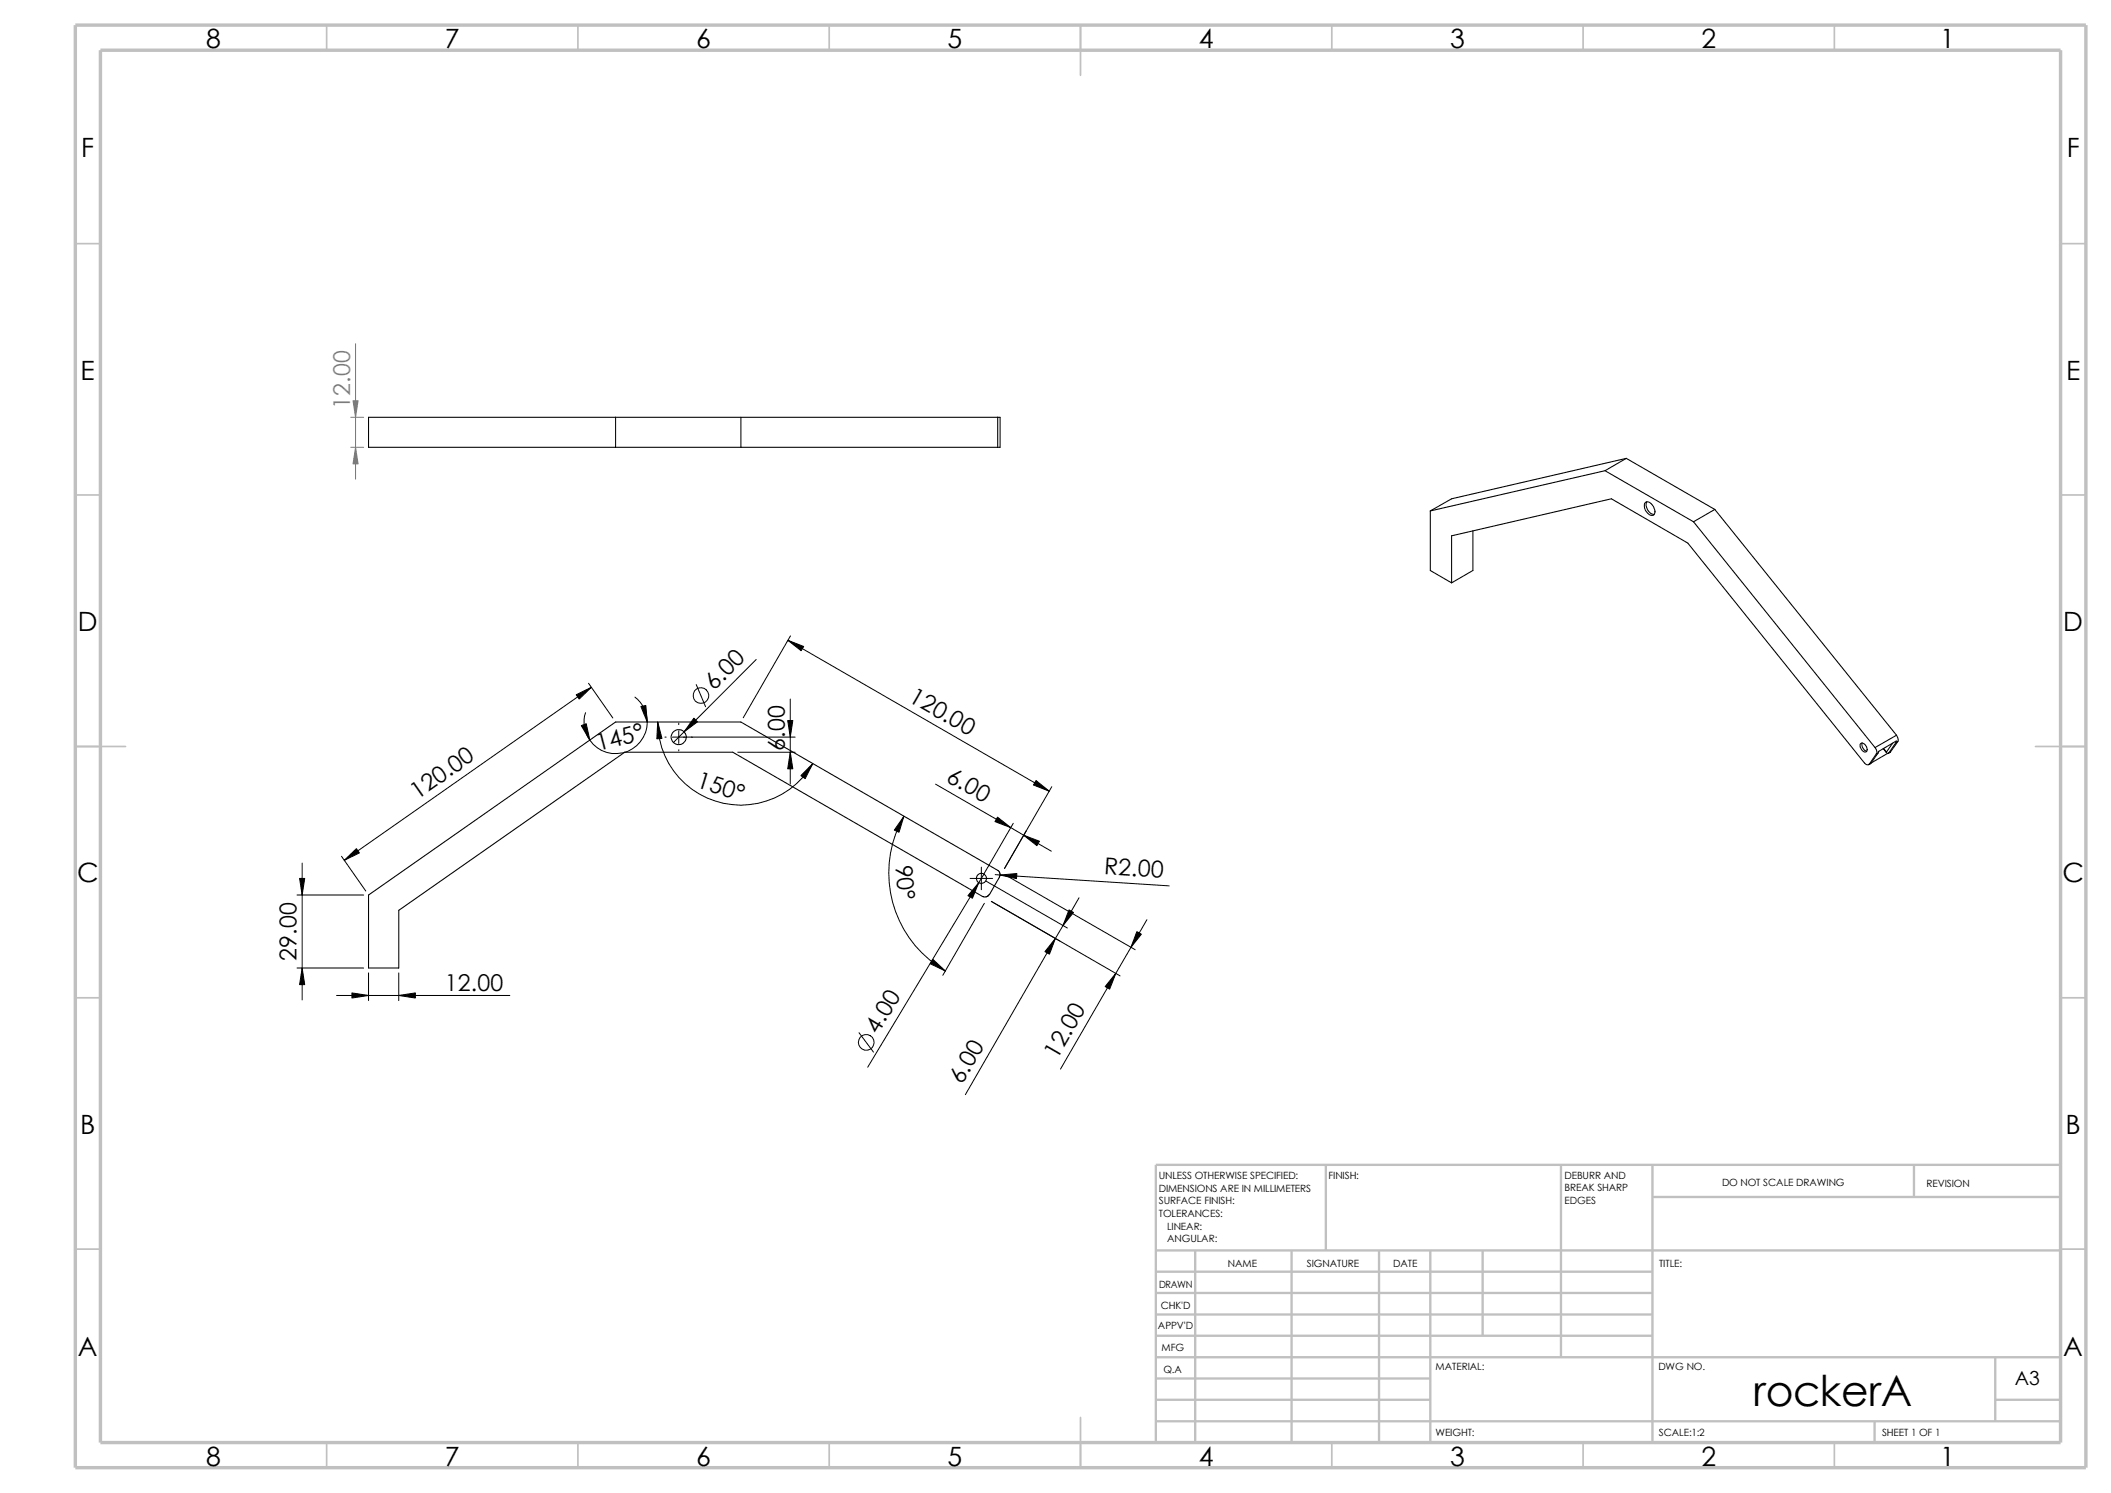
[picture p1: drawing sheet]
<svg xmlns="http://www.w3.org/2000/svg" width="420mm" height="297mm" viewBox="0 0 420 297" stroke-linecap="round" stroke-linejoin="round" font-family="sans-serif">
<g fill="none" stroke="#c0c0c0" stroke-width=".34">
<path d="M65 5v5M115 5v5M165 5v5M215 5v10M265 5v5M315 5v5M365 5v5M15 48.5h5M410 48.5h5M15 98.5h5M410 98.5h5M15 148.5h10"/>
<path d="M405 148.5h10M15 198.5h5M410 198.5h5M15 248.5h5M410 248.5h5M65 287v5M115 287v5M165 287v5M215 282v10M265 287v5M315 287v5M365 287v5"/>
</g>
<g fill="none" stroke="#c0c0c0" stroke-width=".47">
<path d="M263.8 231.7v17.1M310.6 231.7v38.3M328.8 231.7v55.3M328.8 238.1h81.2M380.8 231.7v6.4M410 231.7h-180v55.3M230 248.8h180M230 253h98.8M230 257.2h98.8M237.8 248.8v38.2M257 248.8v38.2M274.4 248.8v38.2"/>
<path d="M284.6 248.8v38.2M295 248.8v16.9M230 261.5h98.8M230 265.7h98.8M230 270h180M230 274.2h54.6M230 278.5h54.6M397 278.5h13M397 270v12.7M230 282.7h180M373 282.7v4.3"/>
</g>
<path d="M15 5h400v287h-400zM20 10h390v277h-390z" fill="none" stroke="#c0c0c0" stroke-width=".68" stroke-linecap="butt"/>
<g fill="none" stroke="#000" stroke-width=".21">
<path d="M122.5 83v6M147.4 83v6M198.5 83h.5v6h-.5M198.5 83h-125.2v6h125.2M198.5 83v6M319.3 93.6l-34.7 8M319.3 93.6l17.6 10.2M323.6 91.2l-4.3 2.4M323.6 91.2l17.6 10.1M323.6 91.2l-34.8 8-4.2 2.4M327.3 100a.99 .99 0 0 1 1.5 .5l.3 .6a.79 .79 0 0 1 0 1.2 .79 .79 0 0 1-1.1 0 1.85 1.85 0 0 1-.7-2.3zM327.6 99.8a2 2 0 0 0 1.5 2.6"/>
<path d="M284.6 101.6v11.9l4.2 2.5M288.8 116v-9.4l31.8-7.4 15.2 8.8 35.1 43.8a.64 .64 0 0 0 1 .2M293 105.6v7.9l-4.2 2.5M336.9 103.8l36.1 44.9M341.2 101.3l-4.3 2.5M341.2 101.3l36.1 45M370.2 147.9a1.05 1.05 0 0 1 1.1 .5 1.05 1.05 0 0 1-.1 1.2 1.24 1.24 0 0 1-1-1.7zM370.5 147.8a1.4 1.4 0 0 0 .9 1.6M372.2 151.8l-.4 .3M372.2 151.8l-.3 .2M373 148.7a1.16 1.16 0 0 1 .3 1.3M373.3 150l-1.4 2"/>
<path d="M373.6 149.8l-.3 .2M373.6 149.8l-1.4 2M374.7 148.9l.8 1M374.7 148.9l.6 .7M375.5 149.9l-3.3 1.9M375.8 149.8l-.3 .1M376.1 149.6l-.4 .3M376.1 149.6l-.3 .2M376.6 147.8l-1.3 1.8M377.2 147.7l.1-.3-3.5 2.1-.2 .3M377.2 147.7l-1.4 2.1M377.3 146.3a1.44 1.44 0 0 1 .3 1.2"/>
<path d="M377.3 146.3l-4.3 2.4M377.6 147.5l-.4 .2M377.6 147.5l-1.5 2.1M196.8 177.9l-.2 .4-.4 .1h-.7l-49.7-28.8h-21.5l-45 31.5v11.5h-6v-14.5l49.2-34.5h24.9l51.1 29.5 .4 .6v.6l-2.1 3.7"/>
<circle cx="135" cy="146.6" r="1.49"/>
<circle cx="195.2" cy="174.7" r="1.01"/>
</g>
<path d="M70.7 68.4v26.9M69.8 83h2.5M69.8 89h2.5" fill="none" stroke="#808080" stroke-width=".2"/>
<g fill="#808080" stroke="#808080" stroke-width=".2">
<path d="M70.2 79.7h1l-.5 3.3z"/>
<path d="M70.7 89l.5 3.3h-1z"/>
</g>
<g fill="none" stroke="#000" stroke-width=".2">
<path d="M117.1 135.9l4.8 6.9M117.6 136.7l-49.1 34.5M126.3 138.7a6.3 6.3 0 0 1-1.9 11 6.3 6.3 0 0 1-7.9-7.9M138.5 136.2l1.9 4.4M150.5 131.2l-16.5 16.5M156.8 127.4l51.9 30M157.2 139.1v16.9M157.3 126.5l-9.4 16.3M130.9 143.6a16.5 16.5 0 0 0 12.2 16 16.5 16.5 0 0 0 18.6-7.7M132.3 146.6h.2M133.8 146.6h24.4M135 143.9v.2"/>
<path d="M135 145.4v2.5M135 149.1v.3M146.8 149.6h11.4M186.1 156l23.1 13.3M209.3 156.5l-9.4 16.3 4.3-7.5M59.1 178.1h13.2M60.1 171.7v27.2M67.9 170.3l4.9 6.9M179.8 162.4a22.5 22.5 0 0 0 8.3 30.8M193 174.8h4.5M195.2 172.5v4.5M195.8 179.7l-8.2 14.3"/>
<path d="M196.1 175.3l16.2 9.3M197.2 179.3l25.6 14.8M198 174l34.6 2.2M200.2 174.2l25.6 14.7M201.6 163.8l-5.9 10.1-23.1 38.4M214.7 178.6l-22.6 39.2M59.1 192.6h13.2M67 198h34.4M73.3 193.5v5.6M79.3 193.5v5.6M228.2 183l-17.2 29.7M170.9 205.4l2.9 3.9"/>
<circle cx="139.5" cy="138.4" r="1.55"/>
<circle cx="172.3" cy="207.4" r="1.57"/>
</g>
<g fill="#000" stroke="#000" stroke-width=".2">
<path d="M114.6 138.2l3-1.5-2.4 2.4zM156.8 127.4l3.1 1.2-.5 .9zM115.7 144.4l.9-.4 .7 3.2zM127.5 140.5l1-.2 .3 3.3zM130.9 143.6l.8 3.3-1 .1zM138 142.9l.8 .7-2.7 2zM156.7 143.3h1l-.5 3.3zM157.2 149.6l.5 3.4h-1zM161.7 151.9l-1.5 3-.9-.6zM206.1 155.3l2.6 2.1-3.1-1.2zM59.6 174.8h1l-.5 3.3zM68.5 171.2l2.4-2.4 .6 .9z"/>
<path d="M179.8 162.4l-.9 3.2-1-.5zM194.7 175.6l-1.2 3.1-.9-.5zM199 174.1l3.3-.3-.1 1zM198.5 162.6l2.6 2-3.1-1.2zM203.7 166.2l3.1 1.1-.5 .9zM60.1 192.6l.5 3.3h-1zM70 197.5l3.3 .5-3.3 .5zM79.3 198l3.3-.5v1zM185.6 190.9l2.5 2.3-3-1.5zM210 186.7l-1.2 3.1-.9-.5zM212.7 181l.9 .5-2.1 2.6zM222 193.6l-1.2 3.2-.9-.5z"/>
<path d="M226.2 185.3l.9 .5-2.1 2.7z"/>
</g>
<text font-size="8.5" x="348.8" y="279.7">rockerA</text>
<g font-size="5.3">
<text x="41" y="9.6">8</text>
<text x="88.5" y="9.6">7</text>
<text x="138.5" y="9.6">6</text>
<text x="188.5" y="9.6">5</text>
<text x="238.5" y="9.6">4</text>
<text x="288.5" y="9.6">3</text>
<text x="338.5" y="9.6">2</text>
<text x="386" y="9.6">1</text>
<text x="16.2" y="31.3">F</text>
<text x="411.2" y="31.3">F</text>
<text x="16" y="75.6">E</text>
<text x="411" y="75.6">E</text>
<text x="15.5" y="125.6">D</text>
<text x="410.5" y="125.6">D</text>
<text x="15.3" y="175.6">C</text>
<text x="410.3" y="175.6">C</text>
<text x="16" y="225.6">B</text>
<text x="411" y="225.6">B</text>
<text x="15.5" y="269.8">A</text>
<text x="410.5" y="269.8">A</text>
<text x="41" y="291.6">8</text>
<text x="88.5" y="291.6">7</text>
<text x="138.5" y="291.6">6</text>
<text x="188.5" y="291.6">5</text>
<text x="238.5" y="291.6">4</text>
<text x="288.5" y="291.6">3</text>
<text x="338.5" y="291.6">2</text>
<text x="386" y="291.6">1</text>
</g>
<text font-size="4.6" fill="#808080" x="69.6" y="81.3" transform="rotate(-90 69.6 81.3)">12.00</text>
<g font-size="4.6">
<text x="142.1" y="137.5" transform="rotate(-45 142.1 137.5)">6.0</text>
<text x="180.6" y="139.4" transform="rotate(30 180.6 139.4)">120.00</text>
<text x="119.1" y="149.4" transform="rotate(-15 119.1 149.4)">145°</text>
<text x="156.1" y="149.4" transform="rotate(-90 156.1 149.4)">6.00</text>
<text x="188" y="155.3" transform="rotate(30 188 155.3)">6.00</text>
<text x="83.1" y="159.1" transform="rotate(-35 83.1 159.1)">120.00</text>
<text x="138.4" y="156.6" transform="rotate(17 138.4 156.6)">150°</text>
<text x="178.1" y="172.2" transform="rotate(85 178.1 172.2)">90°</text>
<text x="219.6" y="173.9" transform="rotate(4 219.6 173.9)">R2.00</text>
<text x="59" y="191.2" transform="rotate(-90 59 191.2)">29.00</text>
<text x="88.5" y="197.1">12.00</text>
<text x="174.7" y="205.8" transform="rotate(-59 174.7 205.8)">4.0</text>
<text x="191.4" y="215.9" transform="rotate(-60 191.4 215.9)">6.00</text>
<text x="210.3" y="210.8" transform="rotate(-60 210.3 210.8)">12.00</text>
</g>
<text font-size="3.9" x="400.9" y="275.5">A3</text>
<g font-size="2">
<text x="230.5" y="234.6">UNLESS OTHERWISE SPECIFIED:</text>
<text x="230.5" y="237.1">DIMENSIONS ARE IN MILLIMETERS</text>
<text x="230.5" y="239.6">SURFACE FINISH:</text>
<text x="264.3" y="234.6">FINISH:</text>
<text x="311.3" y="239.5">EDGES</text>
<text x="311.3" y="234.5">DEBURR AND</text>
<text x="311.3" y="237">BREAK SHARP</text>
<text x="342.6" y="236">DO NOT SCALE DRAWING</text>
<text x="383.3" y="236.2">REVISION</text>
<text x="230.5" y="242.1">TOLERANCES:</text>
<text x="232.2" y="244.6">LINEAR:</text>
<text x="232.2" y="247.1">ANGULAR:</text>
<text x="260" y="252">SIGNATURE</text>
<text x="277.2" y="252">DATE</text>
<text x="330.1" y="252">TITLE:</text>
<text x="230.6" y="256.2">DRAWN</text>
<text x="244.3" y="252.1">NAME</text>
<text x="230.9" y="260.4">CHK'D</text>
<text x="230.4" y="264.5">APPV'D</text>
<text x="231.1" y="268.8">MFG</text>
<text x="231.5" y="273.1">Q.A</text>
<text x="285.6" y="272.5">MATERIAL:</text>
<text x="329.9" y="272.5">DWG NO.</text>
<text x="285.6" y="285.6">WEIGHT:</text>
<text x="330" y="285.6">SCALE:1:2</text>
<text x="374.4" y="285.6">SHEET 1 OF 1</text>
</g>
</svg>
